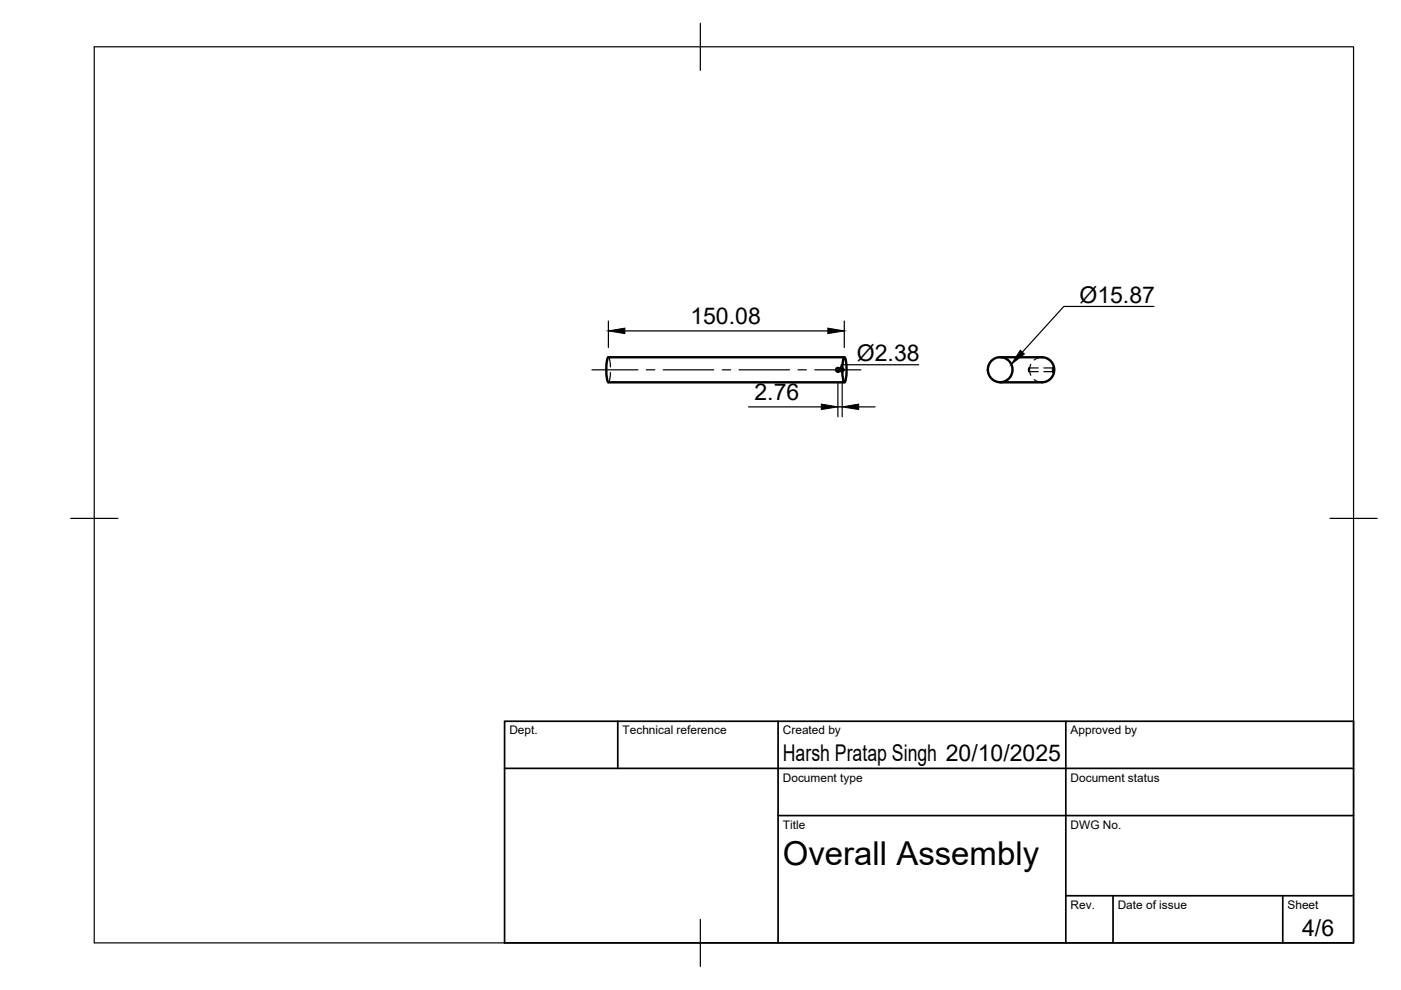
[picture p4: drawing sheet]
<svg xmlns="http://www.w3.org/2000/svg" width="297mm" height="210mm" viewBox="0 0 297 210" stroke-linecap="round" stroke-linejoin="round" font-family="sans-serif">
<!-- layer: Hidden -->
<g fill="none" stroke="#000" stroke-width=".25">
<path d="M129 75.7a3.2 3.2 0 0 1 .4 2.1M129.4 79a3.2 3.2 0 0 1-.4 2.1M177.7 78.8h.9M177.7 78h.9M218.1 78l.1 .8-.2-.4zM218.1 78.8h2M218.1 78h2M218.5 77.3l-.1 .2a2.52 2.52 0 0 0 .1 2.1M220.9 75.7l-.9 .2-.7 .4M221.3 78.8h2M221.3 78h2M219.3 80.5l.7 .4 .9 .2"/>
<circle cx="178.6" cy="78.4" r=".39"/>
</g>
<!-- layer: Visible -->
<g fill="none" stroke="#000" stroke-width=".51">
<path d="M178.9 75.8l.1-.1a7.4 7.4 0 0 1 .4 4.6l-.4 .8a7.4 7.4 0 0 1-.3-4.6zM179 75.7h-50a7.4 7.4 0 0 0-.3 4.6l.3 .7 50 .1M212 75.7h8.9M220.9 75.7a2.66 2.66 0 0 1 2.6 2.7 2.66 2.66 0 0 1-2.6 2.7M223.3 78v.8zM212 81.1h8.9"/>
<circle cx="177.7" cy="78.4" r=".39"/>
<circle cx="212.1" cy="78.4" r="2.63"/>
</g>
<!-- layer: BORDER -->
<path d="M20 9.9h267v190h-267zM148.5 4.9v10M15 109.9h10M282 109.9h10M148.5 194.9v10" fill="none" stroke="#000" stroke-width=".25"/>
<!-- layer: TITLEBLOCK -->
<path d="M107 152.9h180v47h-180zM131 152.9v10M165 152.9v47M226 152.9v47M107 162.9h180M165 172.9h122M226 189.9h61M236 189.9v10M272 189.9v10" fill="none" stroke="#000" stroke-width=".36"/>
<!-- layer: FD_Dimensions -->
<path d="M129 68.1v5.6M132.5 70.2h43M179 68.1v5.6M158.7 86.3h15.4M177.7 80.9v7.5M177.7 86.3h.9M178.6 80.9v7.5M182.1 86.3h3.4" fill="none" stroke="#000" stroke-width=".25"/>
<path d="M129 70.2l3.5-.6v1.1zM175.5 69.6l3.5 .6-3.5 .5zM174.1 85.7l3.6 .6-3.6 .5zM178.6 86.3l3.5-.6v1.1z" fill="#000" stroke="#000" stroke-width=".21"/>
<!-- layer: Leaders -->
<path d="M194.8 77.3h-16.4l-.4 1.3M244.7 65h-19.1l-8.9 9.7" fill="none" stroke="#000" stroke-width=".25"/>
<!-- layer: Smart Centers -->
<path d="M125.5 78.4h9.8M137 78.4h1.8M140.6 78.4h10.7M153.1 78.4h1.8M156.7 78.4h10.7M169.2 78.4h1.8M172.8 78.4h9.7" fill="none" stroke="#000" stroke-width=".25"/>
<!-- layer: Leaders -->
<path d="M216.3 74.3l.9 .7-2.8 2.3z" fill="#000" stroke="#000" stroke-width=".21"/>
<text font-size="7" x="166" y="183.4">Overall Assembly</text>
<g font-size="4.9">
<text x="228.9" y="64.3">Ø15.87</text>
<text x="146.4" y="68.7">150.08</text>
<text x="181.7" y="76.6">Ø2.38</text>
<text x="160" y="84.8">2.76</text>
<text x="166" y="161.4">Harsh Pratap Singh 20/10/2025</text>
<text x="276.1" y="198.6">4/6</text>
</g>
<g font-size="2.5">
<text x="108" y="155.7">Dept.</text>
<text x="132" y="155.7">Technical reference</text>
<text x="166" y="155.7">Created by</text>
<text x="227" y="155.7">Approved by</text>
<text x="166" y="165.7">Document type</text>
<text x="227" y="165.7">Document status</text>
<text x="166" y="175.7">Title</text>
<text x="227" y="175.7">DWG No.</text>
<text x="227" y="192.7">Rev.</text>
<text x="237" y="192.7">Date of issue</text>
<text x="273" y="192.7">Sheet</text>
</g>
</svg>
